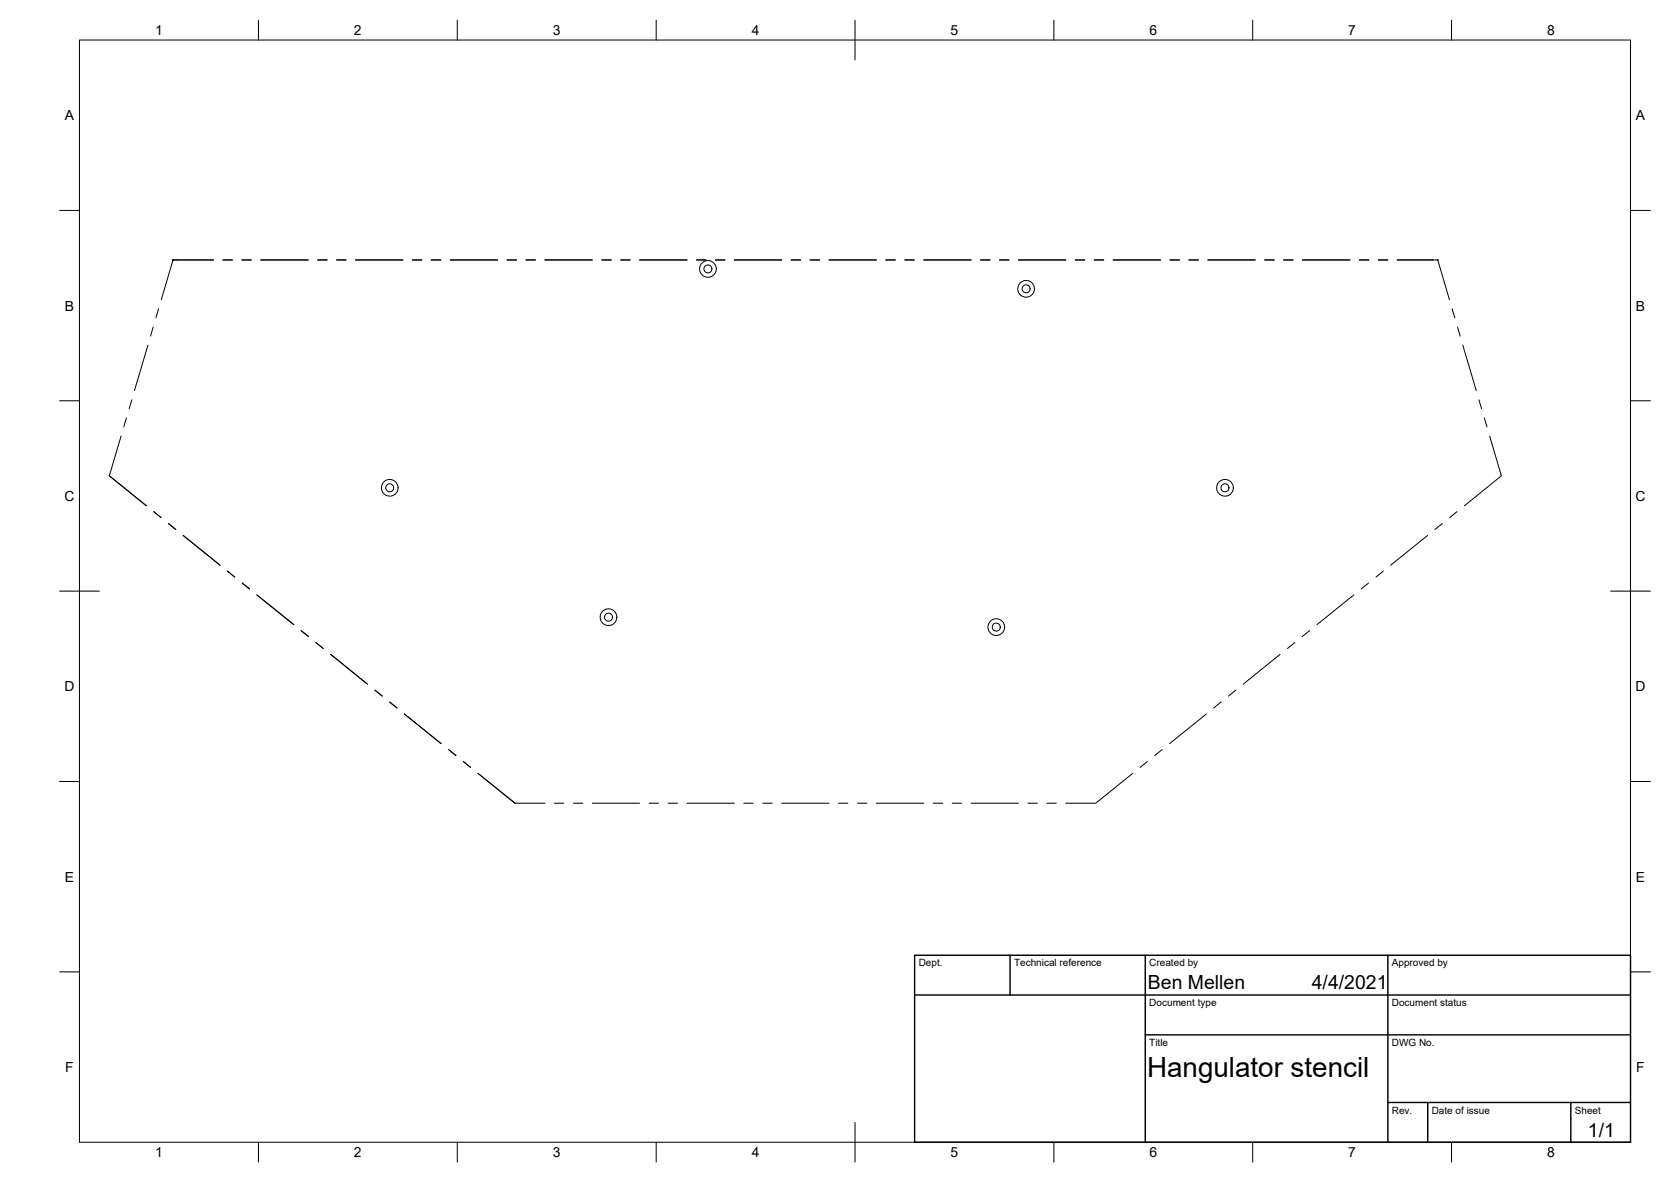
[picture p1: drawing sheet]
<svg xmlns="http://www.w3.org/2000/svg" width="420mm" height="297mm" viewBox="0 0 420 297" stroke-linecap="round" stroke-linejoin="round" font-family="sans-serif">
<!-- layer: Reference -->
<g fill="none" stroke="#000" stroke-width=".25">
<path d="M39.9 77.6l-.7 2.3M53.7 65.3h-10.2l-2.9 10M56 65.3h2.4M60.8 65.3h2.4M65.6 65.3h11.9M79.9 65.3h2.4M84.6 65.3h2.4M89.4 65.3h11.9M103.7 65.3h2.4M108.4 65.3h2.4M113.2 65.3h11.9M127.5 65.3h2.4"/>
<path d="M132.2 65.3h2.4M137 65.3h11.9M151.3 65.3h2.4M156.1 65.3h2.4M160.8 65.3h11.9M175.1 65.3h2.4M179.9 65.3h2.4M184.6 65.3h12M198.9 65.3h2.4M203.7 65.3h2.4M208.4 65.3h12M222.7 65.3h2.4"/>
<path d="M227.5 65.3h2.4M232.3 65.3h11.9M246.5 65.3h2.4M251.3 65.3h2.4M256.1 65.3h11.9M270.4 65.3h2.4M275.1 65.3h2.4M279.9 65.3h11.9M294.2 65.3h2.4M298.9 65.3h2.4M303.7 65.3h11.9M318 65.3h2.4"/>
<path d="M322.7 65.3h2.4M327.5 65.3h11.9M341.8 65.3h2.4M346.6 65.3h2.4M351.3 65.3h10.2l2.9 10M365.1 77.6l.7 2.3M37.2 86.7l-3.4 11.5M38.5 82.2l-.7 2.3M366.5 82.2l.7 2.3M367.8 86.7l3.4 11.5M30.4 109.6l-2.9 10 9.3 7.5M31.8 105l-.7 2.3"/>
<path d="M33.1 100.5l-.6 2.2M371.9 100.5l.6 2.2M373.2 105l.7 2.3M374.6 109.6l2.9 10-9.3 7.5M38.7 128.6l1.8 1.5M42.4 131.6l1.8 1.5M46.1 134.6l9.2 7.4M358.9 134.6l-9.2 7.4M362.6 131.6l-1.8 1.5M366.4 128.6l-1.9 1.5M57.2 143.5l1.8 1.5M60.9 146.5l1.8 1.5"/>
<path d="M64.6 149.5l9.3 7.5M75.7 158.5l1.9 1.5M329.3 158.5l-1.9 1.5M340.4 149.5l-9.3 7.5M344.1 146.5l-1.8 1.5M347.8 143.5l-1.8 1.5M79.4 161.5l1.9 1.5M83.1 164.5l9.3 7.4M94.3 173.4l1.8 1.5M98 176.4l1.8 1.5M101.7 179.4l9.2 7.5M303.3 179.4l-9.2 7.5"/>
<path d="M307 176.4l-1.8 1.5M310.7 173.4l-1.8 1.5M321.9 164.5l-9.3 7.4M325.6 161.5l-1.9 1.5M112.8 188.4l1.8 1.5M116.5 191.4l1.8 1.5M120.2 194.4l9.3 7.5h7.5M284.8 194.4l-9.3 7.5h-7.5M288.5 191.4l-1.8 1.5M292.2 188.4l-1.8 1.5M139.4 201.9h2.4M144.2 201.9h2.3"/>
<path d="M148.9 201.9h11.9M163.2 201.9h2.4M168 201.9h2.3M172.7 201.9h11.9M187 201.9h2.4M191.8 201.9h2.4M196.6 201.9h11.8M210.8 201.9h2.4M215.6 201.9h2.4M220.4 201.9h11.9M234.7 201.9h2.3M239.4 201.9h2.4"/>
<path d="M244.2 201.9h11.9M258.5 201.9h2.3M263.2 201.9h2.4"/>
<circle cx="178" cy="67.6" r="1"/>
<circle cx="178" cy="67.6" r="2.1"/>
<circle cx="258" cy="72.6" r="1"/>
<circle cx="258" cy="72.6" r="2.1"/>
<circle cx="98" cy="122.6" r="1"/>
<circle cx="98" cy="122.6" r="2.1"/>
<circle cx="308" cy="122.6" r="1"/>
<circle cx="308" cy="122.6" r="2.1"/>
<circle cx="153" cy="155.1" r="1"/>
<circle cx="153" cy="155.1" r="2.1"/>
<circle cx="250.5" cy="157.6" r="1"/>
<circle cx="250.5" cy="157.6" r="2.1"/>
</g>
<g fill="#000" stroke="#000" stroke-width=".25">
<circle cx="43.5" cy="65.3" r=".11"/>
<circle cx="361.5" cy="65.3" r=".11"/>
</g>
<!-- layer: Border -->
<g fill="none" stroke="#000" stroke-width=".25">
<path d="M20 10.1h390v276.9h-390zM65 5.1v5M115 5.1v5M165 5.1v5M215 5.1v10M265 5.1v5M315 5.1v5M365 5.1v5M15 52.9h5M410 52.9h5M15 100.7h5M410 100.7h5"/>
<path d="M15 148.6h10M405 148.6h10M15 196.4h5M410 196.4h5M15 244.2h5M410 244.2h5M65 287v5M115 287v5M165 287v5M215 282.1v9.9M265 287v5M315 287v5"/>
<path d="M365 287v5"/>
</g>
<!-- layer: TitleBlock -->
<path d="M230 240.1h180v46.9h-180zM230 250h180M254 240.1v9.9M288 240.1v46.9M349 240.1v46.9M288 260.1h122M349 277.1h61M359 277.1v9.9M395 277.1v9.9" fill="none" stroke="#000" stroke-width=".36"/>
<text font-size="7" x="288.4" y="270.6">Hangulator stencil</text>
<g font-size="4.9">
<text x="288.6" y="248.5">Ben Mellen</text>
<text x="329.8" y="248.6">4/4/2021</text>
<text x="399.3" y="285.8">1/1</text>
</g>
<g font-size="3.5">
<text x="39" y="8.8">1</text>
<text x="89" y="8.8">2</text>
<text x="139" y="8.8">3</text>
<text x="189" y="8.8">4</text>
<text x="239" y="8.8">5</text>
<text x="289" y="8.8">6</text>
<text x="339" y="8.8">7</text>
<text x="389" y="8.8">8</text>
<text x="16.3" y="30.2">A</text>
<text x="411.3" y="30.2">A</text>
<text x="16.3" y="78">B</text>
<text x="411.3" y="78">B</text>
<text x="16.2" y="125.9">C</text>
<text x="411.2" y="125.9">C</text>
<text x="16.2" y="173.7">D</text>
<text x="411.2" y="173.7">D</text>
<text x="16.3" y="221.6">E</text>
<text x="411.3" y="221.6">E</text>
<text x="16.4" y="269.4">F</text>
<text x="411.4" y="269.4">F</text>
<text x="39" y="290.8">1</text>
<text x="89" y="290.8">2</text>
<text x="139" y="290.8">3</text>
<text x="189" y="290.8">4</text>
<text x="239" y="290.8">5</text>
<text x="289" y="290.8">6</text>
<text x="339" y="290.8">7</text>
<text x="389" y="290.8">8</text>
</g>
<g font-size="2.5">
<text x="231" y="242.9">Dept.</text>
<text x="255" y="242.9">Technical reference</text>
<text x="289" y="242.9">Created by</text>
<text x="350" y="242.9">Approved by</text>
<text x="289" y="252.8">Document type</text>
<text x="350" y="252.8">Document status</text>
<text x="289" y="262.9">Title</text>
<text x="350" y="262.9">DWG No.</text>
<text x="350" y="279.9">Rev.</text>
<text x="360" y="279.9">Date of issue</text>
<text x="396" y="279.9">Sheet</text>
</g>
</svg>
